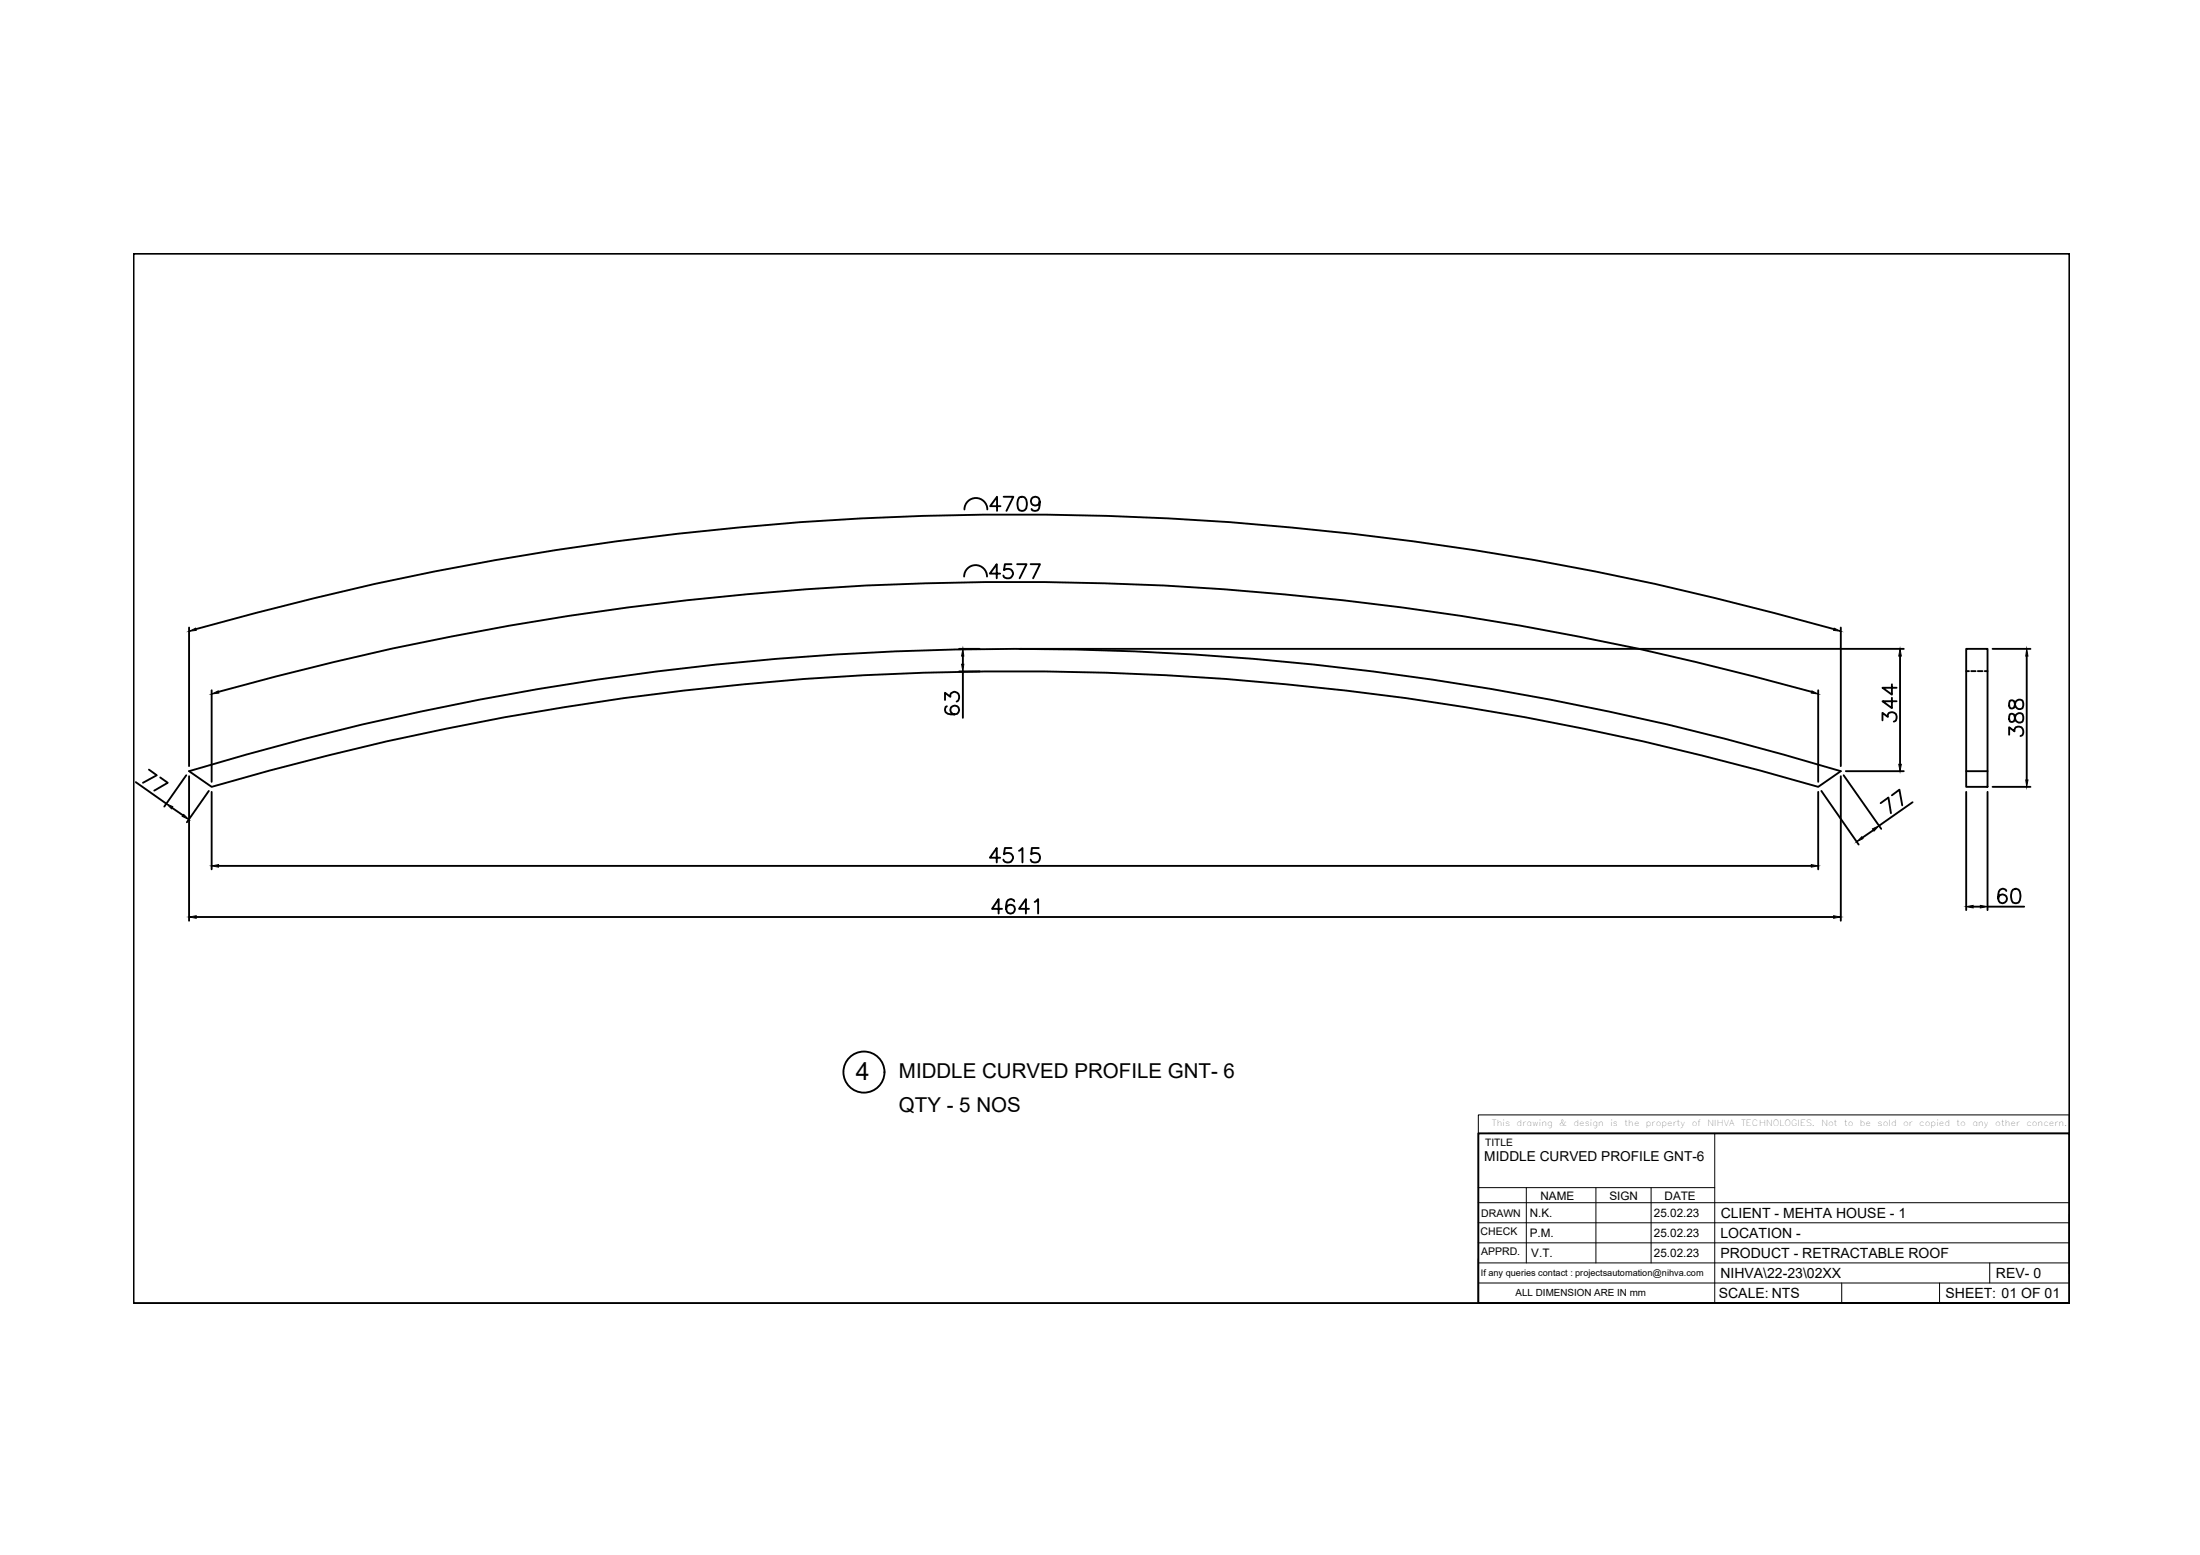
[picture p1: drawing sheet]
<svg xmlns="http://www.w3.org/2000/svg" width="297mm" height="210mm" viewBox="0 0 297 210" stroke-linecap="round" stroke-linejoin="round" font-family="sans-serif">
<!-- layer: 0 -->
<g fill="none" stroke="#000" stroke-width=".25">
<path d="M18 34.2h261.4v141.7h-261.4zM130.2 77.8a1.55 1.55 0 0 1 1.5-1.5 1.55 1.55 0 0 1 1.6 1.5M130.2 68.8a1.55 1.55 0 0 1 1.6-1.6 1.55 1.55 0 0 1 1.5 1.6M135 77.4h-1.4l1-1.2v1.9M135.1 68.3h-1.4l.9-1.2v1.9M135.5 67.1h1.3l-.9 1.9M136.6 76.2h-.9l-.1 .8a.7 .7 0 0 1 1-.1 .7 .7 0 0 1 0 1 .7 .7 0 0 1-1 0l-.1-.2M137.3 76.2h1.3l-.9 1.9M137.6 67.1a.64 .64 0 0 1 1 .3 1.5 1.5 0 0 1-.3 1.5 .63 .63 0 0 1-.8-.3 1.71 1.71 0 0 1 .1-1.5zM139.1 76.2h1.3l-.9 1.9M140.4 67.7a.6 .6 0 0 1-.9 .5 .6 .6 0 0 1-.2-1 .6 .6 0 0 1 1 .1 1.85 1.85 0 0 1-.2 1.6 .62 .62 0 0 1-.8-.2M25.5 84.7v18.7"/>
<path d="M26.5 84.9a402.8 402.8 0 0 1 221.1 0M28.6 93.2v12.3M29.5 93.4a397.2 397.2 0 0 1 215.1 0M127.6 94.5v-1l.7 .6a.62 .62 0 0 1 .7-.7 .62 .62 0 0 1 .5 .8l-.2 .4-.1 .1M127.8 95.3a.58 .58 0 0 0-.1 .8 1.68 1.68 0 0 0 1.5 .3 .6 .6 0 0 0 .1-1 .6 .6 0 0 0-.9 .2 .6 .6 0 0 0 .5 .8M129.5 87.6h2.7M129.5 90.6h2.8M130 88.6v1.1M130 90.6v6.3M137.7 87.6h119.3M245.5 93.2v12.3M248.5 84.7v18.7"/>
<path d="M254.2 97.2v-1l.7 .6a.61 .61 0 0 1 .7-.7 .61 .61 0 0 1 .5 .8l-.1 .3-.3 .2M255.4 94.2v1.4l-1.2-.9h1.9M255.4 92.4v1.4l-1.2-1h1.9M256.5 88.6v14.6M265.5 87.6h2.9v18.6h-2.9zM265.5 90.6h.4M266.1 90.6h.6M267 90.6h.7M268 90.6h.4M269 87.6h5.2M271.3 99.2v-1l.7 .5a.62 .62 0 0 1 .7-.6 .62 .62 0 0 1 .5 .8l-.1 .3-.3 .2M271.4 96.4a.78 .78 0 0 0 .1 1.1l.4-.1 .2-.6a.55 .55 0 0 1 .5-.5 .55 .55 0 0 1 .6 .4l-.1 .7a.59 .59 0 0 1-.6 .1 .59 .59 0 0 1-.4-.5l-.1-.4a.39 .39 0 0 0-.6-.2z"/>
<path d="M271.4 94.6a.78 .78 0 0 0 .1 1l.4-.1 .1-.2a.79 .79 0 0 1 .5-.9l.5 .1a.76 .76 0 0 1-.2 1.2 .63 .63 0 0 1-.7-.5l-.1-.4a.4 .4 0 0 0-.6-.2zM273.6 88.6v16.7M18.3 105.6l4.2 2.9M20.1 103.9l1.1 .7-1.9 1.1M21.6 104.9l1 .8-1.8 1M23.2 109.1l1.5 1M25.1 104.6l-2.9 4.3M25.5 104.1a384.8 384.8 0 0 1 223 0l-3 2.1a384.8 384.8 0 0 0-216.9 0zM25.5 104.8v19.5M28.2 106.8l-3 4.2M28.6 106.9v10.4M29.5 116.9h215.1"/>
<path d="M135 115.8h-1.4l1-1.3v1.9M136.6 114.5h-.9l-.1 .8a.7 .7 0 0 1 .9-.1 .7 .7 0 0 1 .1 1 .7 .7 0 0 1-.9 .1l-.2-.3M137.6 114.9l.4-.4v1.9M140.3 114.5h-1l-.1 .8a.68 .68 0 0 1 1 0 .68 .68 0 0 1 0 1 .68 .68 0 0 1-1-.1l-.1-.2M245.5 106.9v10.4M245.9 106.8l5.1 7.2M248.5 104.8v19.5M248.9 104.6l5.1 7.3M249.2 104.1h7.8M252.9 112.1l-1.4 1M253.9 108.4l1.1-.7 .3 2.1M255.4 107.4l1.1-.8 .3 2.1"/>
<path d="M258.2 108.3l-4.5 3.2M265.5 104.1h2.9M265.5 106.9v16M268.4 106.9v16M269 106.2h5.2M26.5 123.8h221.1M135.3 122.7h-1.4l.9-1.3v1.9M136.9 121.7v-.2a.59 .59 0 0 0-1 .3 1.49 1.49 0 0 0 .2 1.4 .6 .6 0 0 0 .9-.2 .6 .6 0 0 0-.4-.8 .6 .6 0 0 0-.8 .5M138.9 122.7h-1.3l.9-1.3v1.9M139.7 121.8l.5-.4v1.9M266.4 122.4h1M268.4 122.4h4.9"/>
<path d="M270.9 120.3l-.1-.2a.59 .59 0 0 0-.9 .3 1.49 1.49 0 0 0 .1 1.4 .6 .6 0 0 0 .9-.2 .6 .6 0 0 0-.4-.8 .6 .6 0 0 0-.7 .5M271.8 120.1a.59 .59 0 0 1 .9 .3 1.75 1.75 0 0 1-.2 1.4 .64 .64 0 0 1-.9-.3 1.64 1.64 0 0 1 .2-1.4zM199.6 153h79.8v22.9h-79.8zM205.6 175.9h73.8"/>
<circle cx="116.6" cy="144.7" r="2.77"/>
</g>
<g fill="#000" stroke="#000" stroke-width=".14">
<path d="M25.5 85.2l.9-.4 .1 .3zM28.6 93.7l.9-.4v.3zM130 87.6l.1 1h-.3zM129.8 89.7h.3l-.1 .9zM244.6 93.3l.9 .4-.9-.1zM247.7 84.8l.8 .4-.9-.1zM256.5 87.6l.2 1h-.3zM273.6 87.6l.2 1h-.3zM22.5 108.5l.8 .4-.1 .3zM24.8 109.9l.7 .7-.9-.4zM28.6 116.9l.9-.2v.4zM244.6 116.7l.9 .2-.9 .2z"/>
<path d="M251.4 112.9l.1 .3-.8 .4zM252.8 111.9l.9-.4-.7 .7zM256.4 103.2h.3l-.2 .9zM273.5 105.3h.3l-.2 .9zM25.5 123.8l1-.2v.4zM247.6 123.6l.9 .2-.9 .2zM265.5 122.4l.9-.2v.4zM267.4 122.2l1 .2-1 .2z"/>
</g>
<g fill="none" stroke="#000" stroke-width=".14">
<path d="M199.6 150.5h79.8v2.5h-79.8zM199.6 153v22.9M201 153h78.4M231.5 153v22.9M199.6 170.5h79.8M199.6 167.8h79.8M199.6 165.1h79.8M199.6 162.3h79.8M199.6 160.3h31.9M199.6 173.2h79.8M206.1 160.3v10.2M215.5 160.3v10.2"/>
<path d="M222.9 160.3v10.2M248.7 173.2v2.7M261.9 173.2v2.7M268.6 170.5v2.7M279.4 164v7.9"/>
</g>
<text font-size="3.4" x="115.6" y="145.8">4</text>
<g font-size="2.8">
<text x="121.4" y="145.5">MIDDLE CURVED PROFILE GNT- 6</text>
<text x="121.4" y="150.1">QTY - 5 NOS</text>
</g>
<g font-size="1.9">
<text x="232.3" y="167.1">LOCATION -</text>
<text x="232.3" y="164.4">CLIENT - MEHTA HOUSE - 1</text>
<text x="232.3" y="172.5">NIHVA\22-23\02XX</text>
<text x="232.3" y="169.8">PRODUCT - RETRACTABLE ROOF</text>
<text x="269.5" y="172.5">REV- 0</text>
<text x="232.1" y="175.2">SCALE: NTS</text>
<text x="262.7" y="175.2">SHEET: 01 OF 01</text>
</g>
<text font-size="1.8" x="200.4" y="156.8">MIDDLE CURVED PROFILE GNT-6</text>
<g font-size="1.6">
<text x="208" y="162">NAME</text>
<text x="217.3" y="162">SIGN</text>
<text x="224.7" y="161.9">DATE</text>
<text x="206.5" y="164.3">N.K.</text>
<text x="206.5" y="167">P.M.</text>
<text x="223.3" y="164.2">25.02.23</text>
<text x="223.3" y="166.9">25.02.23</text>
<text x="206.8" y="169.7">V.T.</text>
<text x="223.3" y="169.6">25.02.23</text>
</g>
<g font-size="1.4">
<text x="200.5" y="154.7">TITLE</text>
<text x="199.9" y="166.7">CHECK</text>
<text x="200" y="164.3">DRAWN</text>
<text x="200" y="169.4">APPRD.</text>
</g>
<text font-size="1.3" x="204.6" y="175">ALL DIMENSION ARE IN mm</text>
<text font-size="1.2" x="199.9" y="172.2">If any queries contact : projectsautomation@nihva.com</text>
<g font-size="1.1">
<text x="201.4" y="152">This</text>
<text x="204.8" y="152">drawing</text>
<text x="210.5" y="152">&amp;</text>
<text x="212.5" y="152">design</text>
<text x="217.4" y="152">is</text>
<text x="219.3" y="152">the</text>
<text x="222.2" y="152">property</text>
<text x="228.4" y="152">of</text>
<text x="230.6" y="152">NIHVA</text>
<text x="235.1" y="152">TECHNOLOGIES.</text>
<text x="245.9" y="152">Not</text>
<text x="249" y="152">to</text>
<text x="251.1" y="152">be</text>
<text x="253.5" y="152">sold</text>
<text x="257" y="152">or</text>
<text x="259.1" y="152">copied</text>
<text x="264.2" y="152">to</text>
<text x="266.3" y="152">any</text>
<text x="269.4" y="152">other</text>
<text x="273.6" y="152">concern.</text>
</g>
</svg>
